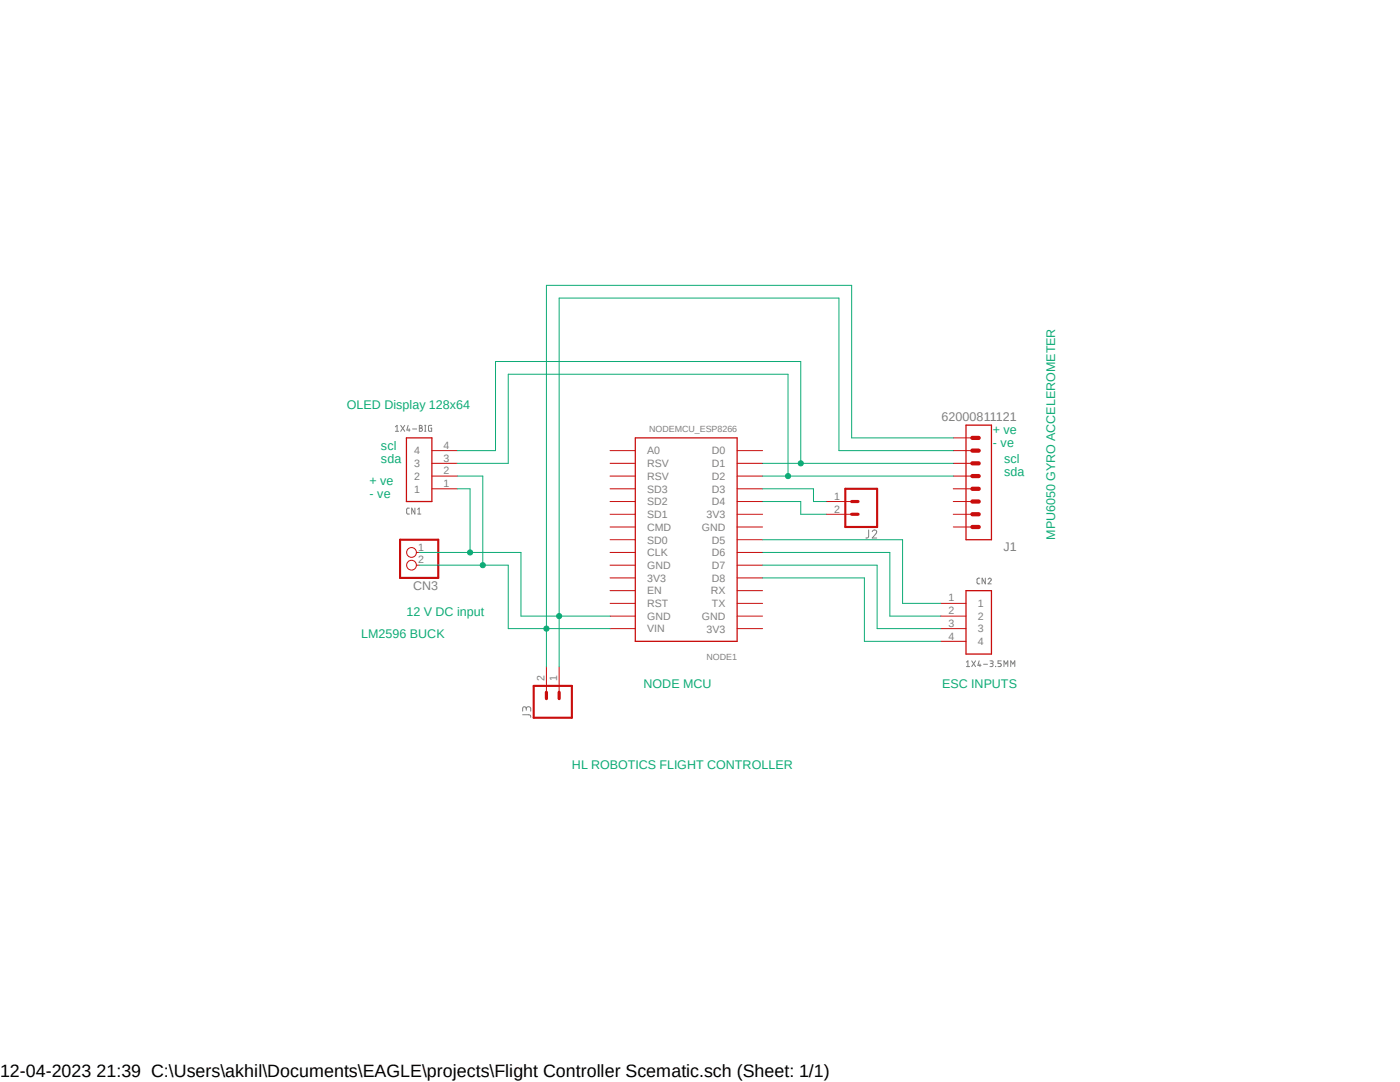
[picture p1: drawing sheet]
<svg xmlns="http://www.w3.org/2000/svg" width="279mm" height="216mm" viewBox="0 0 279 216" stroke-linecap="round" stroke-linejoin="round" font-family="sans-serif">
<path d="M68.2 56.8l143 97.2M211.2 56.8l-143 97.2" fill="none" stroke="#fff" stroke-width=".2"/>
<g fill="none" stroke="#808080" stroke-width=".2">
<path d="M78.9 85.2l.3-.3v1.2M78.9 86.1h.6M80 84.9l.8 1.2M80.8 84.9l-.8 1.2M81.4 84.9l-.2 .9h.6M81.7 85.6v.5M82.3 85.6h.8M83.7 84.9h.3l.2 .2v.3h-.2a.32 .32 0 0 1 .3 .3 .32 .32 0 0 1-.3 .4h-.3zM83.7 85.4h.3M84.8 86.1h.2M84.8 84.9h.2M84.9 84.9v1.2"/>
<path d="M86.1 84.9l-.6 .1v.9l.6 .2v-.7h-.2M81.7 101.4h-.4l-.1 .2v.8l.5 .2M82.8 101.4v1.2l-.6-1.2v1.2M83.4 101.6l.3-.2v1.2M83.4 102.6h.6M173.4 105.7v1.3a.4 .4 0 0 1-.6 .4M174.1 106.1a.44 .44 0 0 1 .6-.3 .44 .44 0 0 1 .1 .7l-.7 .9h.9M195.5 115.4h-.4l-.1 .2v.8l.5 .1M196.6 115.4v1.1l-.6-1.1v1.1M197.2 115.6a.32 .32 0 0 1 .4-.2 .32 .32 0 0 1 .1 .5l-.5 .6h.6M192.9 132.1l.3-.2v1.1M192.9 133h.6"/>
<path d="M193.9 131.9l.8 1.1M194.7 131.9l-.8 1.1M195.4 131.9l-.2 .9h.6M195.6 132.5v.5M196.3 132.5h.8M197.6 131.9h.5l.1 .1-.1 .3-.4 .1M197.9 132.4l.3 .1v.3l-.6 .2M198.7 133h.1M199.8 131.9h-.6v.5h.5l.1 .2-.1 .4h-.5M200.4 133v-1.1l.3 .6 .4-.6v1.1M201.7 133v-1.1l.4 .6 .4-.6v1.1M104.3 142.6h1.2a.38 .38 0 0 1 .4 .5"/>
<path d="M105 141.4l.1-.2a.46 .46 0 0 1 .5-.2 .46 .46 0 0 1 .3 .4v.5M105 141.7v-.3a.36 .36 0 0 0-.3-.4 .36 .36 0 0 0-.4 .4v.5"/>
</g>
<path d="M81.1 87.4h5.1v12.7h-5.1zM126.8 87.4h20.3v40.6h-20.3zM192.8 84.8h5.1v22.9h-5.1zM192.8 117.9h5.1v12.6h-5.1z" fill="none" stroke="#c90d0c" stroke-width=".25"/>
<g fill="none" stroke="#c90d0c" stroke-width=".2">
<path d="M86.2 97.5h5.1M86.2 95h5.1M86.2 92.5h5.1M86.2 89.9h5.1M121.8 97.5h5M121.8 95h5M121.8 92.5h5M121.8 89.9h5M147.1 97.5h5.1M147.1 95h5.1M147.1 92.5h5.1M147.1 89.9h5.1"/>
<path d="M190.2 97.5h5.1M190.2 95h5.1M190.2 92.5h5.1M190.2 89.9h5.1M190.2 87.4h5.1M83.1 112.8h.6M83.1 110.2h.6M121.8 105.2h5M121.8 102.6h5M121.8 100.1h5M121.8 117.9h5M121.8 115.3h5"/>
<path d="M121.8 112.8h5M121.8 110.2h5M121.8 107.7h5M147.1 105.2h5.1M147.1 102.6h5.1M147.1 100.1h5.1M147.1 117.9h5.1M147.1 115.3h5.1M147.1 112.8h5.1M147.1 110.2h5.1M147.1 107.7h5.1M164.9 102.6h5.1"/>
<path d="M164.9 100.1h5.1M190.2 105.2h5.1M190.2 102.6h5.1M190.2 100.1h5.1M109.1 133.1v5M111.6 133.1v5M121.8 125.4h5M121.8 122.9h5M121.8 120.4h5M147.1 125.4h5.1M147.1 122.9h5.1M147.1 120.4h5.1"/>
<path d="M187.7 125.4h5.1M187.7 122.9h5.1M187.7 120.4h5.1M187.7 128h5.1"/>
<circle cx="82.1" cy="110.2" r=".98"/>
<circle cx="82.1" cy="112.8" r=".98"/>
</g>
<path d="M194.1 97.5h1.2M194.1 95h1.2M194.1 92.5h1.2M194.1 89.9h1.2M194.1 87.4h1.2M194.1 105.2h1.2M194.1 102.6h1.2M194.1 100.1h1.2" fill="none" stroke="#c90d0c" stroke-width=".85"/>
<path d="M168.7 97.5h6.3v7.7h-6.3zM79.8 107.7h7.7v7.6h-7.7zM106.5 136.9h7.6v6.3h-7.6z" fill="none" stroke="#c90d0c" stroke-width=".42"/>
<path d="M170 102.6h1.2M170 100.1h1.2M109.1 138.1v1.3M111.6 138.1v1.3" fill="none" stroke="#c90d0c" stroke-width=".64"/>
<path d="M91.3 89.9h7.6v-17.8h60.9v20.4M152.2 92.5h38M152.2 107.7h27.9v12.7h7.6M152.2 110.2h25.4v12.7h10.1M152.2 112.8h22.8v12.6h12.7M152.2 115.3h20.3v12.7h15.2" fill="none" stroke="#0dab76" stroke-width=".2"/>
<circle cx="159.8" cy="92.5" r=".51" fill="#0dab76"/>
<g fill="none" stroke="#0dab76" stroke-width=".2">
<path d="M91.3 92.5h10.1v-17.8h55.9v20.3M152.2 95h38"/>
<circle cx="159.8" cy="92.5" r=".51"/>
</g>
<circle cx="157.3" cy="95" r=".51" fill="#0dab76"/>
<g fill="none" stroke="#0dab76" stroke-width=".2">
<path d="M91.3 97.5h2.5v12.7M83.7 110.2h20.3v12.7h17.8"/>
<circle cx="157.3" cy="95" r=".51"/>
</g>
<circle cx="93.8" cy="110.2" r=".51" fill="#0dab76"/>
<g fill="none" stroke="#0dab76" stroke-width=".2">
<path d="M190.2 89.9h-22.8v-30.4h-55.8v63.4"/>
<circle cx="93.8" cy="110.2" r=".51"/>
</g>
<circle cx="111.6" cy="122.9" r=".51" fill="#0dab76"/>
<g fill="none" stroke="#0dab76" stroke-width=".2">
<path d="M91.3 95h5.1v17.8M83.7 112.8h17.7v12.6h20.4M111.6 122.9v10.2"/>
<circle cx="111.6" cy="122.9" r=".51"/>
</g>
<circle cx="96.3" cy="112.8" r=".51" fill="#0dab76"/>
<g fill="none" stroke="#0dab76" stroke-width=".2">
<path d="M190.2 87.4h-20.2v-30.5h-60.9v68.5"/>
<circle cx="96.3" cy="112.8" r=".51"/>
</g>
<circle cx="109" cy="125.4" r=".51" fill="#0dab76"/>
<g fill="none" stroke="#0dab76" stroke-width=".2">
<path d="M152.2 97.5h10.1v2.6h2.6M152.2 100.1h7.6v2.5h5.1M109.1 125.4v7.7"/>
<circle cx="109" cy="125.4" r=".51"/>
</g>
<text font-size="3.6" x="0" y="214.9">12-04-2023 21:39 C:\Users\akhil\Documents\EAGLE\projects\Flight Controller Scematic.sch (Sheet: 1/1)</text>
<g font-size="2.5" fill="#0dab76">
<text x="69.2" y="81.5">OLED Display 128x64</text>
<text x="76" y="89.8">scl</text>
<text x="198.1" y="86.6">+ ve</text>
<text x="198.1" y="89.3">- ve</text>
<text x="76" y="92.5">sda</text>
<text x="200.4" y="92.3">scl</text>
<text x="200.4" y="95">sda</text>
<text x="73.7" y="96.8">+ ve</text>
<text x="73.7" y="99.4">- ve</text>
<text x="210.6" y="107.7" transform="rotate(-90 210.6 107.7)">MPU6050 GYRO ACCELEROMETER</text>
<text x="81.1" y="122.9">12 V DC input</text>
<text x="72.1" y="127.3">LM2596 BUCK</text>
<text x="128.4" y="137.4">NODE MCU</text>
<text x="188" y="137.4">ESC INPUTS</text>
<text x="114.1" y="153.4">HL ROBOTICS FLIGHT CONTROLLER</text>
</g>
<g font-size="2.5" fill="#808080">
<text x="187.9" y="84.1">62000811121</text>
<text x="200.3" y="110">J1</text>
<text x="82.4" y="117.7">CN3</text>
</g>
<g font-size="2.1" fill="#808080">
<text x="88.5" y="89.6">4</text>
<text x="82.7" y="95.8">2</text>
<text x="82.7" y="93.2">3</text>
<text x="82.7" y="90.7">4</text>
<text x="88.5" y="94.7">2</text>
<text x="88.5" y="92.1">3</text>
<text x="129.2" y="95.8">RSV</text>
<text x="129.2" y="93.2">RSV</text>
<text x="129.2" y="90.7">A0</text>
<text x="142.1" y="95.8">D2</text>
<text x="142.1" y="93.2">D1</text>
<text x="142.1" y="90.7">D0</text>
<text x="82.7" y="98.3">1</text>
<text x="88.5" y="97.2">1</text>
<text x="129.2" y="100.8">SD2</text>
<text x="129.2" y="98.3">SD3</text>
<text x="142.1" y="100.8">D4</text>
<text x="142.1" y="98.3">D3</text>
<text x="166.5" y="99.7">1</text>
<text x="129.2" y="105.9">CMD</text>
<text x="129.2" y="103.4">SD1</text>
<text x="140.1" y="105.9">GND</text>
<text x="141" y="103.4">3V3</text>
<text x="166.5" y="102.3">2</text>
<text x="83.4" y="112.4">2</text>
<text x="83.4" y="109.9">1</text>
<text x="129.2" y="113.5">GND</text>
<text x="129.2" y="111">CLK</text>
<text x="129.2" y="108.5">SD0</text>
<text x="142.1" y="113.5">D7</text>
<text x="142.1" y="111">D6</text>
<text x="142.1" y="108.5">D5</text>
<text x="129.2" y="118.6">EN</text>
<text x="129.2" y="116.1">3V3</text>
<text x="141.9" y="118.6">RX</text>
<text x="142.1" y="116.1">D8</text>
<text x="129.2" y="123.7">GND</text>
<text x="129.2" y="121.2">RST</text>
<text x="140.1" y="123.7">GND</text>
<text x="142.1" y="121.2">TX</text>
<text x="189.3" y="120">1</text>
<text x="189.3" y="122.6">2</text>
<text x="189.3" y="125.1">3</text>
<text x="195.2" y="121.2">1</text>
<text x="195.2" y="123.7">2</text>
<text x="129.2" y="126.2">VIN</text>
<text x="141" y="126.2">3V3</text>
<text x="189.3" y="127.6">4</text>
<text x="195.2" y="126.2">3</text>
<text x="195.2" y="128.7">4</text>
<text x="108.7" y="135.8" transform="rotate(-90 108.7 135.8)">2</text>
<text x="111.2" y="135.8" transform="rotate(-90 111.2 135.8)">1</text>
</g>
<g font-size="1.8" fill="#808080">
<text x="129.5" y="86.1">NODEMCU_ESP8266</text>
<text x="141" y="131.8">NODE1</text>
</g>
</svg>
